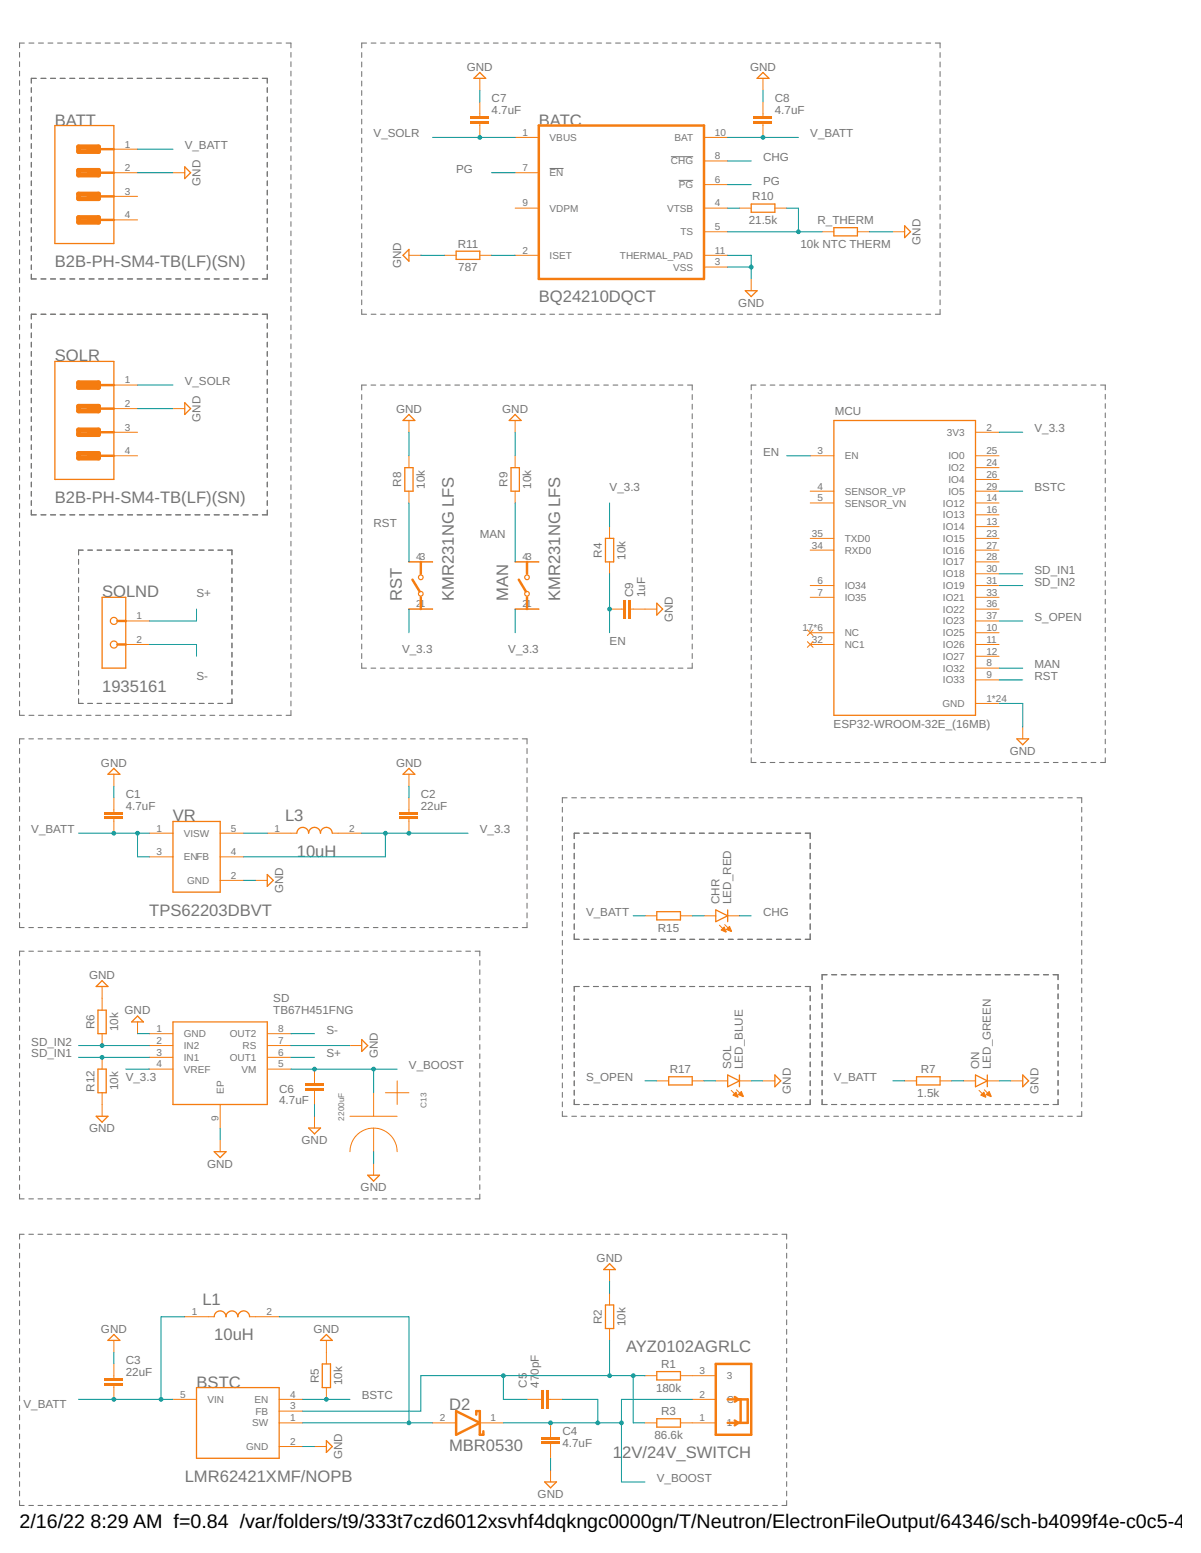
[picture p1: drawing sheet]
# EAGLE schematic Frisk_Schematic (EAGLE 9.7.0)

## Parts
12V/24V_SWITCH  C&K_AYZ0102AGRLCC&K_AYZ0102AGRLC_0_0  [C&K_AYZ0102AGRLC_0]
BATC  TEXAS_INSTRUMENTS_BQ24210DQCTTEXAS_INSTRUMENTS_BQ24210DQCT_0_2  [TEXAS_INSTRUMENTS_BQ24210DQCT_2]
BATT  JST_B2B-PH-SM4-TB_LF_SNJST_B2B-PH-SM4-TB_LF_SN_0_0  [JST_B2B-PH-SM4-TB_LF_SN_0]
BSTC  TEXAS_INSTRUMENTS_LMR62421XMF-NOPBTEXAS_INSTRUMENTS_LMR62421XMF-NOPB_0_0  [TEXAS_INSTRUMENTS_LMR62421XMF-NOPB_0]
C1  4.7uF  C_CHIP-0603(1608-METRIC)  [CAPC1608X85]
C2  22uF  C_CHIP-1210(3225-METRIC)  [CAPC3225X135]
C3  22uF  C_CHIP-1210(3225-METRIC)  [CAPC3225X135]
C4  4.7uF  C_CHIP-0603(1608-METRIC)  [CAPC1608X85]
C5  470pF  C_CHIP-0603(1608-METRIC)  [CAPC1608X85]
C6  4.7uF  C_CHIP-0603(1608-METRIC)  [CAPC1608X85]
C7  4.7uF  C_CHIP-0603(1608-METRIC)  [CAPC1608X85]
C8  4.7uF  C_CHIP-0603(1608-METRIC)  [CAPC1608X85]
C9  1uF  C_CHIP-0603(1608-METRIC)  [CAPC1608X85]
C13  UVZ1E222  [CAPPRD500W60D1250H2700]
CHR  LED_RED  CHIP-ROUND-R_0603  [LEDC1608X65N_RND-R]
D2  ON_SEMI_MBR0530ON_SEMI_MBR0530_0_2  [ON_SEMI_MBR0530_2]
L1  VISHAY_IHLP2525CZER100M01VISHAY_IHLP2525CZER100M01_0_0  [VISHAY_IHLP2525CZER100M01_0]
L3  VISHAY_IHLP2525CZER100M01VISHAY_IHLP2525CZER100M01_0_0  [VISHAY_IHLP2525CZER100M01_0]
MAN  C&K_COMPONENTS_KMR231NG_LFSC&K_COMPONENTS_KMR231NG_LFS_0_0  [C&K_COMPONENTS_KMR231NG_LFS_0]
MCU  ESP32-WROOM-32E_(16MB)  [MODULE_ESP32-WROOM-32E_(16MB)]
ON  LED_GREEN  CHIP-ROUND-R_0603  [LEDC1608X65N_RND-R]
R1  180k  R_CHIP-0603(1608-METRIC)  [RESC1608X60]
R2  10k  R_CHIP-0603(1608-METRIC)  [RESC1608X60]
R3  86.6k  R_CHIP-0603(1608-METRIC)  [RESC1608X60]
R4  10k  R_CHIP-0603(1608-METRIC)  [RESC1608X60]
R5  10k  R_CHIP-0603(1608-METRIC)  [RESC1608X60]
R6  10k  R_CHIP-0603(1608-METRIC)  [RESC1608X60]
R7  1.5k  R_CHIP-0603(1608-METRIC)  [RESC1608X60]
R8  10k  R_CHIP-0603(1608-METRIC)  [RESC1608X60]
R9  10k  R_CHIP-0603(1608-METRIC)  [RESC1608X60]
R10  21.5k  R_CHIP-0603(1608-METRIC)  [RESC1608X60]
R11  787  R_CHIP-0603(1608-METRIC)  [RESC1608X60]
R12  10k  R_CHIP-0603(1608-METRIC)  [RESC1608X60]
R15  1.5k  R_CHIP-0603(1608-METRIC)  [RESC1608X60]
R17  1.5k  R_CHIP-0603(1608-METRIC)  [RESC1608X60]
R_THERM  10k NTC THERM  R_CHIP-0603(1608-METRIC)  [RESC1608X60]
RST  C&K_COMPONENTS_KMR231NG_LFSC&K_COMPONENTS_KMR231NG_LFS_0_0  [C&K_COMPONENTS_KMR231NG_LFS_0]
SD  TB67H451FNG  [SOIC127P600X170-9N]
SOL  LED_BLUE  CHIP-ROUND-R_0603  [LEDC1608X65N_RND-R]
SOLND  PHOENIX_CONTACT_1935161PHOENIX_CONTACT_1935161_0_0  [PHOENIX_CONTACT_1935161_0]
SOLR  JST_B2B-PH-SM4-TB_LF_SNJST_B2B-PH-SM4-TB_LF_SN_0_0  [JST_B2B-PH-SM4-TB_LF_SN_0]
VR  TEXAS_INSTRUMENTS_TPS62203DBVTTEXAS_INSTRUMENTS_TPS62203DBVT_0_0  [TEXAS_INSTRUMENTS_TPS62203DBVT_0]

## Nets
BSTC: BSTC.4(EN) MCU.29(IO5) R5.1
CHG: BATC.8(!CHG!) CHR.C
EN [V_LOW]: C9.1 MCU.3(EN) R4.1
GND [GND]: BATC.3(VSS) BATC.11(THERMAL_PAD) BATT.2 BSTC.2(GND) C1.1 C2.1 C3.1 C4.2 C6.2 C7.1 C8.1 C9.2 C13.N MCU.1(GND) MCU.15(GND) MCU.38(GND) MCU.39_1(GND) MCU.39_2(GND) MCU.39_3(GND) MCU.39_4(GND) MCU.39_5(GND) MCU.39_6(GND) MCU.39_7(GND) MCU.39_8(GND) MCU.39_9(GND) MCU.39_10(GND) MCU.39_11(GND) MCU.39_12(GND) MCU.39_13(GND) MCU.39_14(GND) MCU.39_15(GND) MCU.39_16(GND) MCU.39_17(GND) MCU.39_18(GND) MCU.39_19(GND) MCU.39_20(GND) MCU.39_21(GND) ON.C R2.2 R5.2 R6.2 R8.2 R9.2 R11.1 R12.1 R_THERM.2 SD.1(GND) SD.7(RS) SD.9(EP) SOL.C SOLR.2 VR.2(GND)
MAN: MAN.4 MCU.8(IO32) R9.1
N$1: CHR.A R15.1
N$2: L3.1 VR.5(SW)
N$3: ON.A R7.2
N$4: BATC.5(TS) R10.2 R_THERM.1
N$5: BSTC.1(SW) D2.2(ANODE) L1.2
N$7: BSTC.3(FB) C5.1 R1.1 R2.1 R3.1
N$8: 12V/24V_SWITCH.3 R1.2
N$9: 12V/24V_SWITCH.1 R3.2
N$10: BATC.4(VTSB) R10.1
N$11: BATC.2(ISET) R11.2
N$18: R17.2 SOL.A
PG: BATC.6(!PG!) BATC.7(!EN!)
RST: MCU.9(IO33) R8.1 RST.4
S+ [V_HIGH]: SD.6(OUT1) SOLND.1
S- [V_HIGH]: SD.8(OUT2) SOLND.2
S_OPEN: MCU.37(IO23) R17.1
SD_IN1: MCU.30(IO18) R12.2 SD.3(IN1)
SD_IN2: MCU.31(IO19) R6.1 SD.2(IN2)
V_3.3 [V_LOW]: C2.2 L3.2 MAN.2 MCU.2(3V3) R4.2 RST.2 SD.4(VREF) VR.4(FB)
V_BATT [V_LOW]: BATC.10(BAT) BATT.1 BSTC.5(VIN) C1.2 C3.2 C8.2 L1.1 R7.1 R15.2 VR.1(VI) VR.3(EN)
V_BOOST [V_HIGH]: 12V/24V_SWITCH.2(C) C4.1 C5.2 C6.1 C13.P D2.1(CATHODE) SD.5(VM)
V_SOLR [V_LOW]: BATC.1(VBUS) C7.2 SOLR.1
Unconnected: BATT.3(MNT_1) BATT.4(MNT_2) MAN.1 MAN.3 MCU.4(SENSOR_VP) MCU.5(SENSOR_VN) MCU.6(IO34) MCU.7(IO35) MCU.10(IO25) MCU.11(IO26) MCU.12(IO27) MCU.13(IO14) MCU.14(IO12) MCU.16(IO13) MCU.17(NC) MCU.18(NC) MCU.19(NC) MCU.20(NC) MCU.21(NC) MCU.22(NC) MCU.23(IO15) MCU.24(IO2) MCU.25(IO0) MCU.26(IO4) MCU.27(IO16) MCU.28(IO17) MCU.32(NC1) MCU.33(IO21) MCU.34(RXD0) MCU.35(TXD0) MCU.36(IO22) RST.1 RST.3 SOLR.3(MNT_1) SOLR.4(MNT_2)

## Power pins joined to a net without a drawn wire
VDPM: BATC.9(VDPM)
